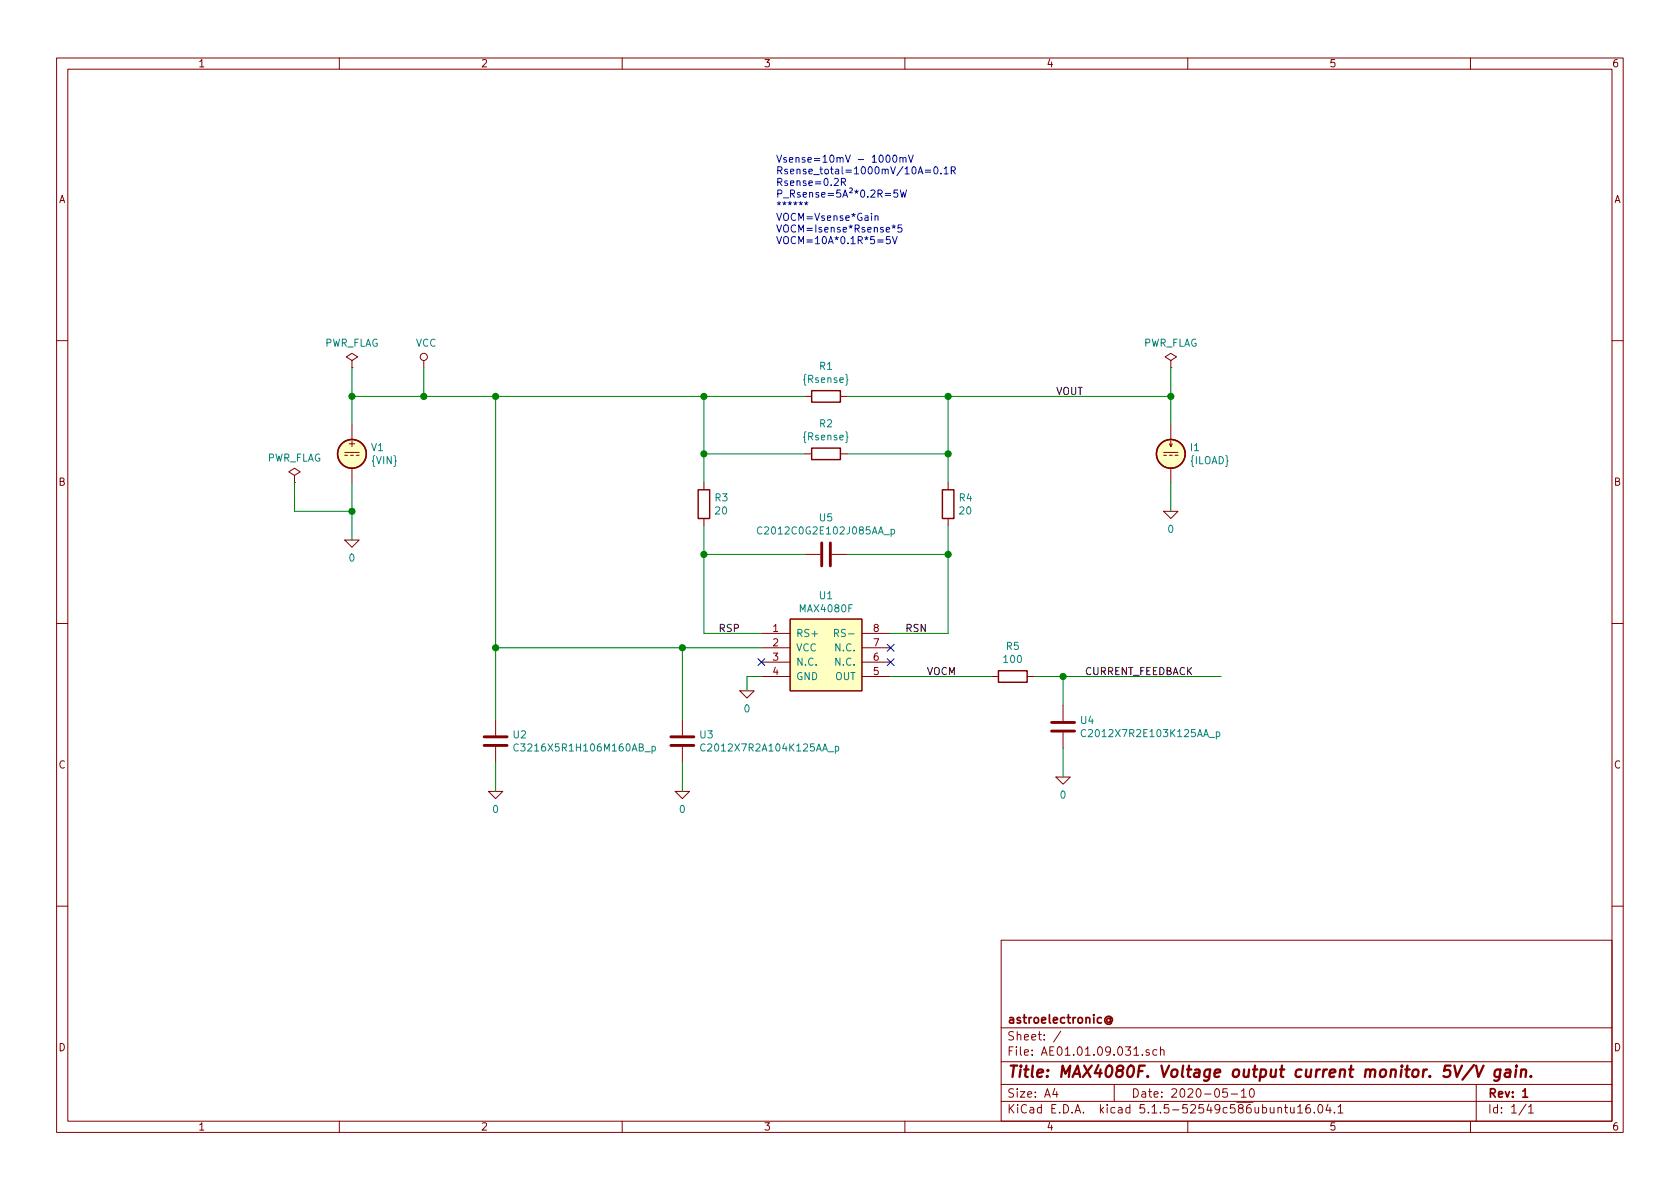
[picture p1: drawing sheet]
EESchema Schematic File Version 4
EELAYER 30 0
EELAYER END
$Descr A4 11693 8268
encoding utf-8
Sheet 1 1
Title "MAX4080F. Voltage output current monitor. 5V/V gain."
Date "2020-05-10"
Rev "1"
Comp "astroelectronic@"
Comment1 ""
Comment2 ""
Comment3 ""
Comment4 ""
$EndDescr
Wire Wire Line
	5300 4700 5200 4700
Wire Wire Line
	5200 4700 5200 4800
Wire Wire Line
	6200 4700 6900 4700
Wire Wire Line
	7400 4700 7400 4900
Wire Wire Line
	7400 5200 7400 5400
Wire Wire Line
	4900 4400 5300 4400
Wire Wire Line
	4900 3150 5600 3150
Connection ~ 4900 3150
Wire Wire Line
	6600 4400 6200 4400
Wire Wire Line
	6600 3150 5900 3150
Wire Wire Line
	5900 2750 6600 2750
Connection ~ 6600 3150
Wire Wire Line
	8150 2750 8150 2950
Connection ~ 6600 2750
Wire Wire Line
	8150 3350 8150 3550
Connection ~ 4900 2750
Text Label 7550 4700 0    50   ~ 0
CURRENT_FEEDBACK
Text Label 6450 4700 0    50   ~ 0
VOCM
Wire Wire Line
	4900 2750 4900 3150
Wire Wire Line
	6600 2750 6600 3150
Wire Wire Line
	4900 3650 4900 3850
Wire Wire Line
	6600 3650 6600 3850
Text Label 5000 4400 0    50   ~ 0
RSP
Text Label 6300 4400 0    50   ~ 0
RSN
Wire Wire Line
	5900 3850 6600 3850
Connection ~ 6600 3850
Wire Wire Line
	5600 3850 4900 3850
Connection ~ 4900 3850
Wire Wire Line
	4750 4500 4750 5000
Wire Wire Line
	4750 5500 4750 5300
Connection ~ 4750 4500
Text Notes 5400 1700 0    50   ~ 0
Vsense=10mV - 1000mV\nRsense_total=1000mV/10A=0.1R\nRsense=0.2R\nP_Rsense=5A²*0.2R=5W\n******\nVOCM=Vsense*Gain\nVOCM=Isense*Rsense*5\nVOCM=10A*0.1R*5=5V
Wire Wire Line
	3450 5500 3450 5300
Wire Wire Line
	3450 5000 3450 4500
Connection ~ 3450 4500
Wire Wire Line
	4900 3150 4900 3350
Wire Wire Line
	6600 3150 6600 3350
Wire Wire Line
	6600 2750 8150 2750
Wire Wire Line
	4900 2750 5600 2750
Wire Wire Line
	6600 3850 6600 4400
Wire Wire Line
	4900 3850 4900 4400
Wire Wire Line
	4750 4500 5300 4500
Wire Wire Line
	3450 4500 4750 4500
$Comp
L AE01.17.09.000:MAX4080F U1
U 1 1
P 5750 4550
F 0 "U1" H 5750 4965 50  0000 C CNN
F 1 "MAX4080F" H 5750 4874 50  0000 C CNN
F 2 "" H 5500 4000 50  0001 L BNN
F 3 "~" H 5500 3900 50  0001 L BNN
F 4 "X" H 5750 4550 50  0001 C CNN "Spice_Primitive"
F 5 "MAX4080F" H 5750 4550 50  0001 C CNN "Spice_Model"
F 6 "Y" H 5750 4550 50  0001 C CNN "Spice_Netlist_Enabled"
F 7 "models/MAX4080F.FAM" H 5750 4550 50  0001 C CNN "Spice_Lib_File"
	1    5750 4550
	1    0    0    -1  
$EndComp
$Comp
L pspice:0 #GND04
U 1 1
P 5200 4800
F 0 "#GND04" H 5200 4700 50  0001 C CNN
F 1 "0" H 5200 4677 50  0000 C CNN
F 2 "" H 5200 4800 50  0001 C CNN
F 3 "~" H 5200 4800 50  0001 C CNN
	1    5200 4800
	1    0    0    -1  
$EndComp
NoConn ~ 6200 4500
NoConn ~ 6200 4600
NoConn ~ 5300 4600
$Comp
L pspice:0 #GND03
U 1 1
P 4750 5500
F 0 "#GND03" H 4750 5400 50  0001 C CNN
F 1 "0" H 4750 5377 50  0000 C CNN
F 2 "" H 4750 5500 50  0001 C CNN
F 3 "~" H 4750 5500 50  0001 C CNN
	1    4750 5500
	1    0    0    -1  
$EndComp
$Comp
L pspice:0 #GND02
U 1 1
P 3450 5500
F 0 "#GND02" H 3450 5400 50  0001 C CNN
F 1 "0" H 3450 5377 50  0000 C CNN
F 2 "" H 3450 5500 50  0001 C CNN
F 3 "~" H 3450 5500 50  0001 C CNN
	1    3450 5500
	1    0    0    -1  
$EndComp
$Comp
L pspice:0 #GND05
U 1 1
P 7400 5400
F 0 "#GND05" H 7400 5300 50  0001 C CNN
F 1 "0" H 7400 5277 50  0000 C CNN
F 2 "" H 7400 5400 50  0001 C CNN
F 3 "~" H 7400 5400 50  0001 C CNN
	1    7400 5400
	1    0    0    -1  
$EndComp
$Comp
L pspice:0 #GND06
U 1 1
P 8150 3550
F 0 "#GND06" H 8150 3450 50  0001 C CNN
F 1 "0" H 8150 3427 50  0000 C CNN
F 2 "" H 8150 3550 50  0001 C CNN
F 3 "~" H 8150 3550 50  0001 C CNN
	1    8150 3550
	1    0    0    -1  
$EndComp
$Comp
L Device:R R2
U 1 1
P 5750 3150
F 0 "R2" V 5957 3150 50  0000 C CNN
F 1 "{Rsense}" V 5866 3150 50  0000 C CNN
F 2 "" V 5680 3150 50  0001 C CNN
F 3 "~" H 5750 3150 50  0001 C CNN
	1    5750 3150
	0    -1   -1   0   
$EndComp
$Comp
L Device:R R1
U 1 1
P 5750 2750
F 0 "R1" V 5957 2750 50  0000 C CNN
F 1 "{Rsense}" V 5866 2750 50  0000 C CNN
F 2 "" V 5680 2750 50  0001 C CNN
F 3 "~" H 5750 2750 50  0001 C CNN
	1    5750 2750
	0    -1   -1   0   
$EndComp
$Comp
L Device:R R3
U 1 1
P 4900 3500
F 0 "R3" H 4970 3546 50  0000 L CNN
F 1 "20" H 4970 3455 50  0000 L CNN
F 2 "" V 4830 3500 50  0001 C CNN
F 3 "~" H 4900 3500 50  0001 C CNN
F 4 "R" H 4900 3500 50  0001 C CNN "Spice_Primitive"
F 5 "20" H 4900 3500 50  0001 C CNN "Spice_Model"
F 6 "Y" H 4900 3500 50  0001 C CNN "Spice_Netlist_Enabled"
	1    4900 3500
	1    0    0    -1  
$EndComp
$Comp
L Device:R R4
U 1 1
P 6600 3500
F 0 "R4" H 6670 3546 50  0000 L CNN
F 1 "20" H 6670 3455 50  0000 L CNN
F 2 "" V 6530 3500 50  0001 C CNN
F 3 "~" H 6600 3500 50  0001 C CNN
F 4 "R" H 6600 3500 50  0001 C CNN "Spice_Primitive"
F 5 "20" H 6600 3500 50  0001 C CNN "Spice_Model"
F 6 "Y" H 6600 3500 50  0001 C CNN "Spice_Netlist_Enabled"
	1    6600 3500
	1    0    0    -1  
$EndComp
$Comp
L Device:C U5
U 1 1
P 5750 3850
F 0 "U5" V 6002 3850 50  0000 C CNN
F 1 "C2012C0G2E102J085AA_p" V 5911 3850 50  0000 C CNN
F 2 "" H 5788 3700 50  0001 C CNN
F 3 "~" H 5750 3850 50  0001 C CNN
F 4 "X" H 5750 3850 50  0001 C CNN "Spice_Primitive"
F 5 "C2012C0G2E102J085AA_p" H 5750 3850 50  0001 C CNN "Spice_Model"
F 6 "Y" H 5750 3850 50  0001 C CNN "Spice_Netlist_Enabled"
F 7 "models/C2012C0G2E102J085AA_p.mod" H 5750 3850 50  0001 C CNN "Spice_Lib_File"
	1    5750 3850
	0    -1   -1   0   
$EndComp
$Comp
L Simulation_SPICE:IDC I1
U 1 1
P 8150 3150
F 0 "I1" H 8280 3196 50  0000 L CNN
F 1 "{ILOAD}" H 8280 3105 50  0000 L CNN
F 2 "" H 8150 3150 50  0001 C CNN
F 3 "~" H 8150 3150 50  0001 C CNN
F 4 "Y" H 8150 3150 50  0001 L CNN "Spice_Netlist_Enabled"
F 5 "I" H 8150 3150 50  0001 L CNN "Spice_Primitive"
	1    8150 3150
	1    0    0    -1  
$EndComp
Text Label 7350 2750 0    50   ~ 0
VOUT
Wire Wire Line
	3450 2750 3450 4500
$Comp
L Device:C U2
U 1 1
P 3450 5150
F 0 "U2" H 3565 5196 50  0000 L CNN
F 1 "C3216X5R1H106M160AB_p" H 3565 5105 50  0000 L CNN
F 2 "" H 3488 5000 50  0001 C CNN
F 3 "~" H 3450 5150 50  0001 C CNN
F 4 "X" H 3450 5150 50  0001 C CNN "Spice_Primitive"
F 5 "C3216X5R1H106M160AB_p" H 3450 5150 50  0001 C CNN "Spice_Model"
F 6 "Y" H 3450 5150 50  0001 C CNN "Spice_Netlist_Enabled"
F 7 "models/C3216X5R1H106M160AB_p.mod" H 3450 5150 50  0001 C CNN "Spice_Lib_File"
	1    3450 5150
	1    0    0    -1  
$EndComp
$Comp
L Device:C U3
U 1 1
P 4750 5150
F 0 "U3" H 4865 5196 50  0000 L CNN
F 1 "C2012X7R2A104K125AA_p" H 4865 5105 50  0000 L CNN
F 2 "" H 4788 5000 50  0001 C CNN
F 3 "~" H 4750 5150 50  0001 C CNN
F 4 "X" H 4750 5150 50  0001 C CNN "Spice_Primitive"
F 5 "C2012X7R2A104K125AA_p" H 4750 5150 50  0001 C CNN "Spice_Model"
F 6 "Y" H 4750 5150 50  0001 C CNN "Spice_Netlist_Enabled"
F 7 "models/C2012X7R2A104K125AA_p.mod" H 4750 5150 50  0001 C CNN "Spice_Lib_File"
	1    4750 5150
	1    0    0    -1  
$EndComp
Wire Wire Line
	3450 2750 4900 2750
$Comp
L Device:R R5
U 1 1
P 7050 4700
F 0 "R5" V 7257 4700 50  0000 C CNN
F 1 "100" V 7166 4700 50  0000 C CNN
F 2 "" V 6980 4700 50  0001 C CNN
F 3 "~" H 7050 4700 50  0001 C CNN
F 4 "R" H 7050 4700 50  0001 C CNN "Spice_Primitive"
F 5 "100" H 7050 4700 50  0001 C CNN "Spice_Model"
F 6 "Y" H 7050 4700 50  0001 C CNN "Spice_Netlist_Enabled"
	1    7050 4700
	0    -1   -1   0   
$EndComp
$Comp
L Device:C U4
U 1 1
P 7400 5050
F 0 "U4" H 7515 5096 50  0000 L CNN
F 1 "C2012X7R2E103K125AA_p" H 7515 5005 50  0000 L CNN
F 2 "" H 7438 4900 50  0001 C CNN
F 3 "~" H 7400 5050 50  0001 C CNN
F 4 "X" H 7400 5050 50  0001 C CNN "Spice_Primitive"
F 5 "C2012X7R2E103K125AA_p" H 7400 5050 50  0001 C CNN "Spice_Model"
F 6 "Y" H 7400 5050 50  0001 C CNN "Spice_Netlist_Enabled"
F 7 "models/C2012X7R2E103K125AA_p.mod" H 7400 5050 50  0001 C CNN "Spice_Lib_File"
	1    7400 5050
	1    0    0    -1  
$EndComp
Wire Wire Line
	7200 4700 7400 4700
Connection ~ 7400 4700
Wire Wire Line
	7400 4700 8500 4700
$Comp
L power:VCC #PWR01
U 1 1
P 2950 2550
F 0 "#PWR01" H 2950 2400 50  0001 C CNN
F 1 "VCC" H 2967 2723 50  0000 C CNN
F 2 "" H 2950 2550 50  0001 C CNN
F 3 "" H 2950 2550 50  0001 C CNN
	1    2950 2550
	1    0    0    -1  
$EndComp
Wire Wire Line
	2950 2750 2950 2550
$Comp
L Simulation_SPICE:VDC V1
U 1 1
P 2450 3150
F 0 "V1" H 2580 3196 50  0000 L CNN
F 1 "{VIN}" H 2580 3105 50  0000 L CNN
F 2 "" H 2450 3150 50  0001 C CNN
F 3 "~" H 2450 3150 50  0001 C CNN
F 4 "Y" H 2450 3150 50  0001 L CNN "Spice_Netlist_Enabled"
F 5 "V" H 2450 3150 50  0001 L CNN "Spice_Primitive"
	1    2450 3150
	1    0    0    -1  
$EndComp
$Comp
L power:PWR_FLAG #FLG02
U 1 1
P 2450 2550
F 0 "#FLG02" H 2450 2625 50  0001 C CNN
F 1 "PWR_FLAG" H 2450 2723 50  0000 C CNN
F 2 "" H 2450 2550 50  0001 C CNN
F 3 "~" H 2450 2550 50  0001 C CNN
	1    2450 2550
	1    0    0    -1  
$EndComp
Wire Wire Line
	2450 3350 2450 3550
Connection ~ 2450 3550
Wire Wire Line
	2450 3550 2050 3550
Wire Wire Line
	2450 3750 2450 3550
$Comp
L power:PWR_FLAG #FLG01
U 1 1
P 2050 3350
F 0 "#FLG01" H 2050 3425 50  0001 C CNN
F 1 "PWR_FLAG" H 2050 3523 50  0000 C CNN
F 2 "" H 2050 3350 50  0001 C CNN
F 3 "~" H 2050 3350 50  0001 C CNN
	1    2050 3350
	1    0    0    -1  
$EndComp
$Comp
L pspice:0 #GND01
U 1 1
P 2450 3750
F 0 "#GND01" H 2450 3650 50  0001 C CNN
F 1 "0" H 2450 3627 50  0000 C CNN
F 2 "" H 2450 3750 50  0001 C CNN
F 3 "~" H 2450 3750 50  0001 C CNN
	1    2450 3750
	1    0    0    -1  
$EndComp
Wire Wire Line
	2450 2750 2450 2950
Wire Wire Line
	2450 2750 2950 2750
Wire Wire Line
	2050 3350 2050 3550
Connection ~ 2450 2750
Wire Wire Line
	2450 2550 2450 2750
Wire Wire Line
	2950 2750 3450 2750
Connection ~ 2950 2750
Connection ~ 3450 2750
$Comp
L power:PWR_FLAG #FLG03
U 1 1
P 8150 2550
F 0 "#FLG03" H 8150 2625 50  0001 C CNN
F 1 "PWR_FLAG" H 8150 2723 50  0000 C CNN
F 2 "" H 8150 2550 50  0001 C CNN
F 3 "~" H 8150 2550 50  0001 C CNN
	1    8150 2550
	1    0    0    -1  
$EndComp
Wire Wire Line
	8150 2550 8150 2750
Connection ~ 8150 2750
$EndSCHEMATC
